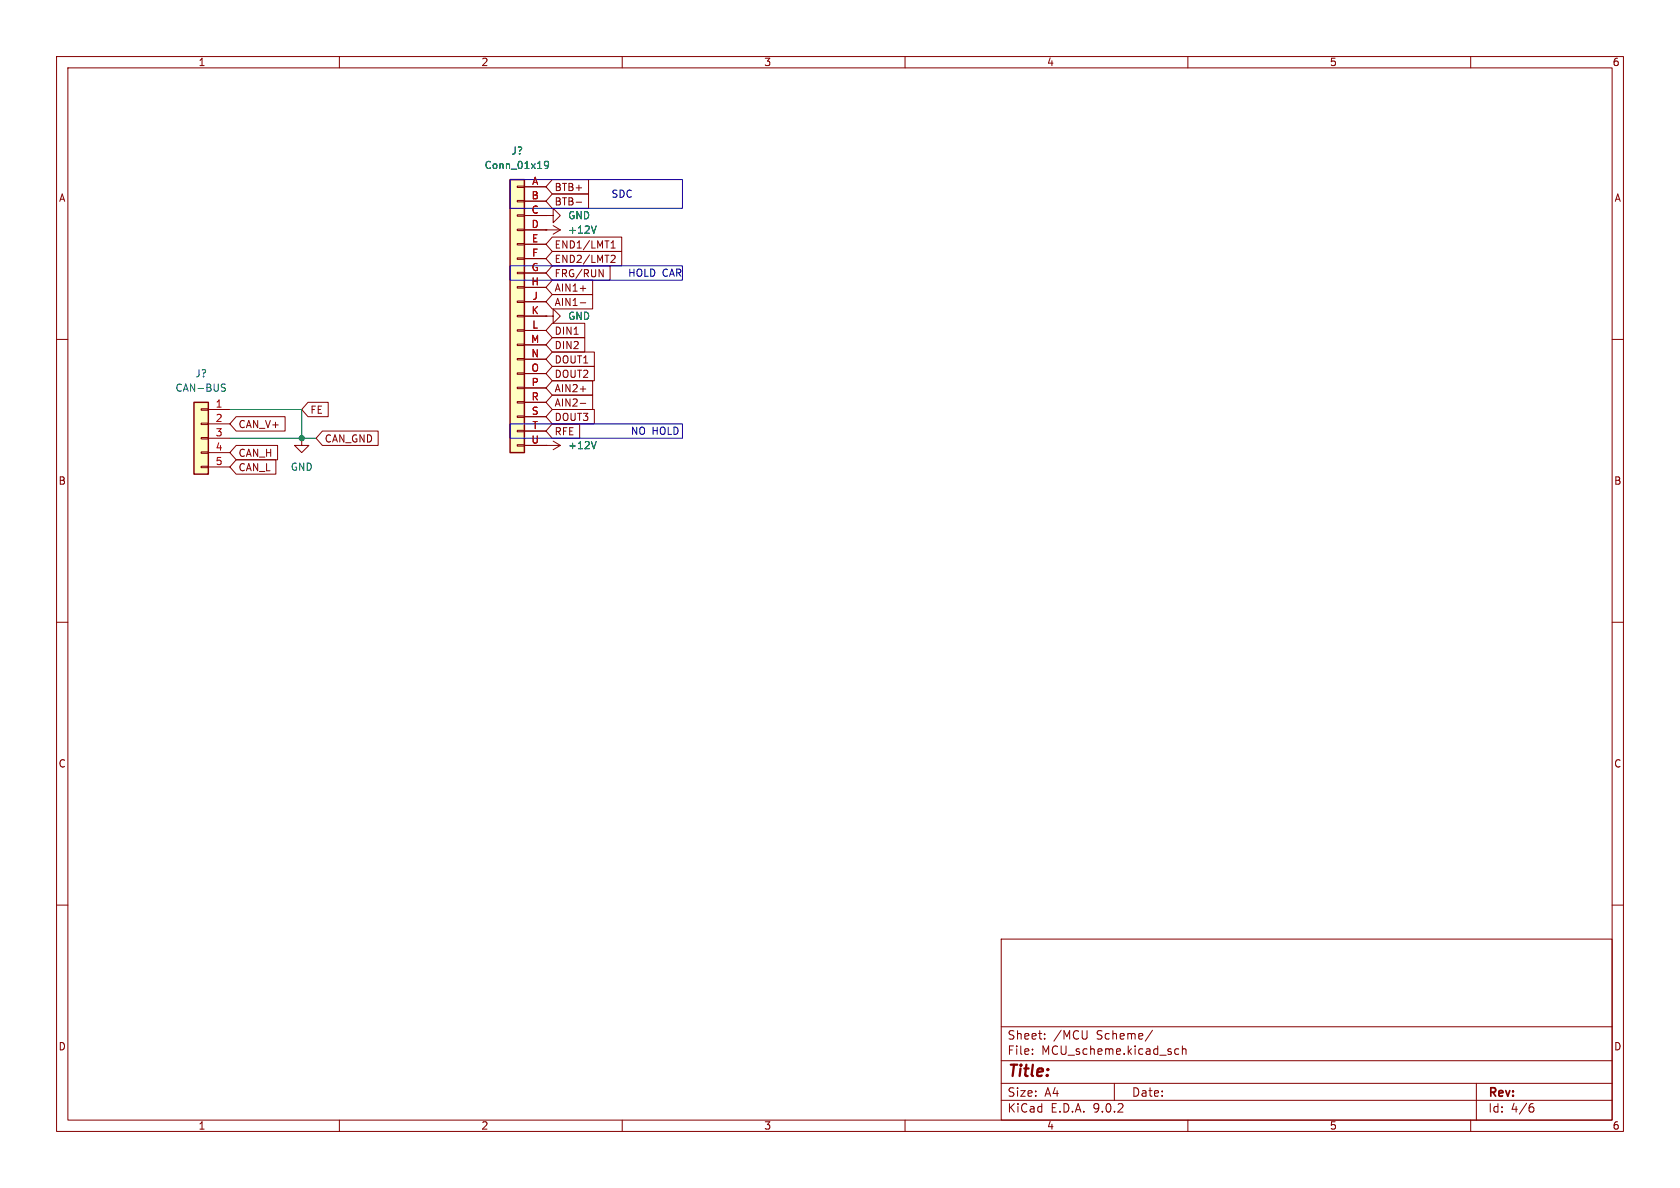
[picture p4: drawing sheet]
<svg xmlns="http://www.w3.org/2000/svg" width="297mm" height="210mm" viewBox="0 0 297 210" stroke-linecap="round" stroke-linejoin="round" font-family="sans-serif">
<g fill="none" stroke="#840000" stroke-width=".18">
<path d="M10 10h277v190h-277zM12 12h273v186h-273zM60 10v2M110 10v2M160 10v2M210 10v2M260 10v2M10 60h2M285 60h2M10 110h2M285 110h2M10 160h2"/>
<path d="M177 166h108v32h-108zM285 160h2M60 198v2M110 198v2M160 198v2M177 194.5h108M177 191.5h108M177 187.5h108M177 181.5h108M182.5 186.3v.1M182.5 185.5v.1M184.7 183.6v.1"/>
<path d="M184.7 182.8v.1M192.2 182.2l-.1 1.4M197 191.5v3M203.7 182.1l-1.2 2M207.7 186.3l.3 .1 .4-.1M208.4 185.5l-.4-.1-.3 .1M209 185.5l.2-.1 .4 .1 .1 .9M209 184.9v1.5M210 198v2M260 198v2M261 191.5v6.5M270.6 195.7h.4l.2 .3-.1 .5-.5 .1"/>
<path d="M271 195.1l-.4 .1"/>
</g>
<path d="M34.3 71.1h2.5v12.7h-2.5z" fill="#ffffc2"/>
<path d="M34.3 71.1h2.5v12.7h-2.5z" fill="none" stroke="#840000" stroke-width=".25"/>
<g fill="none" stroke="#840000" stroke-width=".18">
<path d="M97.8 39.9l1.3 .7M96.5 55.9h1.3v-1.3l1.3 1.3-1.3 1.3v-1.3M96.5 55.9h.1M96.5 40.6h.1M96.5 40.6h2.6M99.1 40.6l-1.3 .8M35.6 72.3h1.2v.2h-1.2zM35.6 74.8h1.2v.3h-1.2zM35.6 77.3h1.2v.3h-1.2zM35.6 79.9h1.2v.2h-1.2zM36.8 72.4h3.8M36.8 74.9h3.8"/>
<path d="M36.8 77.5h3.8M53.3 77.5v1.2h1.3l-1.3 1.3-1.2-1.3h1.2M53.3 77.5h.1M96.5 78.7h.1M96.5 78.7h2.6M97.8 78l1.3 .7M99.1 78.7l-1.3 .8M35.6 82.4h1.2v.3h-1.2zM36.8 80h3.8M36.8 82.6h3.8"/>
</g>
<path d="M105.4 39.9l-.4 1.3M39.4 68.5l.3 .1 .2 .3-.3 .3h-.3M39.4 67.9l.5 .1M105.4 78l-.4 1.3" fill="none" stroke="#006464" stroke-width=".18"/>
<path d="M90.2 31.8h2.5v48.2h-2.5z" fill="#ffffc2"/>
<path d="M90.2 31.8h2.5v48.2h-2.5z" fill="none" stroke="#840000" stroke-width=".25"/>
<g fill="none" stroke="#840000" stroke-width=".18">
<path d="M91.4 32.9h1.3v.2h-1.3zM91.4 35.4h1.3v.3h-1.3zM91.4 38h1.3v.2h-1.3zM92.7 33h3.8M92.7 35.6h3.8M92.7 38.1h3.8M96.5 38.1h1.3v-1.3l1.3 1.3-1.3 1.3v-1.3M96.5 38.1h.1M97.6 34.3h6.4v2.5h-6.4l-1.1-1.2zM97.6 31.7h6.4v2.6h-6.4l-1.1-1.3zM101.9 35.7h.9M91.4 40.5h1.3v.3h-1.3z"/>
<path d="M91.4 43.1h1.3v.2h-1.3zM91.4 45.6h1.3v.2h-1.3zM91.4 48.1h1.3v.3h-1.3zM91.4 50.7h1.3v.2h-1.3zM91.4 53.2h1.3v.3h-1.3zM91.4 55.8h1.3v.2h-1.3zM91.4 58.3h1.3v.2h-1.3zM92.7 40.6h3.8M92.7 43.2h3.8M92.7 45.7h3.8M92.7 48.3h3.8M92.7 50.8h3.8"/>
<path d="M92.7 53.3h3.8M92.7 55.9h3.8M92.7 58.4h3.8M96.5 40.6h.1M96.5 55.9h.1M97.6 41.9h12.3v2.6h-12.3l-1.1-1.3zM97.6 44.4h12.3v2.6h-12.3l-1.1-1.3zM97.6 47h10.3v2.5h-10.3l-1.1-1.2zM97.6 49.5h7.2v2.6h-7.2l-1.1-1.3zM97.6 57.1h5.8v2.6h-5.8l-1.1-1.3zM97.6 59.7h5.8v2.5h-5.8l-1.1-1.2zM97.6 52.1h7.2v2.5h-7.2l-1.1-1.3z"/>
<path d="M102.6 51h1M102.6 53.5h1M105.9 47.7l.7 1.2v-1.2M108 43.9h.8M108 42.9l.4-.3v1.3M108.2 45.1l.4 .1 .2 .3-.8 .9h.8M41.8 78.7h7.3v2.6h-7.3l-1.2-1.3zM41.8 73.7h8.6v2.5h-8.6l-1.2-1.3zM54.5 71.1h3.5v2.6h-3.5l-1.2-1.3zM57 76.2h9.9v2.5h-9.9l-1.1-1.2zM91.4 60.8h1.3v.3h-1.3zM91.4 63.4h1.3v.2h-1.3z"/>
<path d="M91.4 65.9h1.3v.3h-1.3zM91.4 68.5h1.3v.2h-1.3zM91.4 71h1.3v.2h-1.3zM91.4 73.5h1.3v.3h-1.3zM91.4 76.1h1.3v.2h-1.3zM91.4 78.6h1.3v.3h-1.3zM92.7 61h3.8M92.7 63.5h3.8M92.7 66h3.8M92.7 68.6h3.8M92.7 71.1h3.8M92.7 73.7h3.8"/>
<path d="M92.7 76.2h3.8M92.7 78.7h3.8M96.5 78.7h.1M97.6 62.2h7.5v2.6h-7.5l-1.1-1.3zM97.6 64.8h7.5v2.5h-7.5l-1.1-1.3zM97.6 69.8h7.2v2.6h-7.2l-1.1-1.3zM97.6 67.3h7.2v2.6h-7.2l-1.1-1.3zM97.6 72.4h7.5v2.5h-7.5l-1.1-1.2zM97.6 74.9h4.9v2.6h-4.9l-1.1-1.3zM102.6 71.3h1M102.6 68.8h1M41.8 81.3h7v2.5h-7l-1.2-1.2z"/>
</g>
<path d="M97 29.1l-.3 .2h-.2l-.3-.2 .2-.5 .3-.1 .2 .1a.84 .84 0 0 1-.3 1.2h-.2M105.4 39.9l-.4 1.3M105.4 78l-.4 1.3" fill="none" stroke="#006464" stroke-width=".18"/>
<path d="M40.6 77.5h15.3M40.6 72.4h12.7v5.1" fill="none" stroke="#009600" stroke-width=".18"/>
<path d="M90.2 31.8h30.4v5h-30.4zM90.2 47h30.4v2.5h-30.4zM90.2 74.9h30.4v2.6h-30.4z" fill="none" stroke="#0000c2" stroke-width=".18"/>
<circle cx="53.3" cy="77.5" r=".46" fill="#009600" stroke="#009600" stroke-width=".18"/>
<text font-size="2.8" fill="#840000" x="178" y="190.9">Title:</text>
<g font-size="2.1" fill="#840000">
<text x="178" y="184">Sheet:</text>
<text x="186.2" y="184">/MCU</text>
<text x="193.9" y="184">Scheme/</text>
<text x="178" y="186.7">File:</text>
<text x="184.1" y="186.7">MCU_scheme.kicad_sch</text>
<text x="178" y="196.9">KiCad</text>
<text x="178" y="194.1">Size:</text>
<text x="184.7" y="194.1">A4</text>
<text x="185.7" y="196.9">E.D.A.</text>
<text x="193.3" y="196.9">9.0.2</text>
<text x="200" y="194.1">Date:</text>
<text x="263" y="194.3">Rev:</text>
<text x="263" y="196.9">Id:</text>
<text x="267.1" y="196.9">4/6</text>
</g>
<g font-size="1.8" fill="#840000">
<text x="35" y="11.9">1</text>
<text x="85" y="11.9">2</text>
<text x="135" y="11.9">3</text>
<text x="185" y="11.9">4</text>
<text x="235" y="11.9">5</text>
<text x="285" y="11.9">6</text>
<text x="10.3" y="35.9">A</text>
<text x="97.9" y="34">BTB+</text>
<text x="285.3" y="35.9">A</text>
<text x="97.9" y="36.5">BTB-</text>
<text x="97.9" y="44.1">END1/LMT1</text>
<text x="97.9" y="46.7">END2/LMT2</text>
<text x="97.9" y="49.2">FRG/RUN</text>
<text x="97.9" y="51.8">AIN1+</text>
<text x="97.9" y="59.4">DIN1</text>
<text x="97.9" y="54.3">AIN1-</text>
<text x="97.9" y="64.5">DOUT1</text>
<text x="97.9" y="61.9">DIN2</text>
<text x="97.9" y="67">DOUT2</text>
<text x="97.9" y="69.5">AIN2+</text>
<text x="42.1" y="75.9">CAN_V+</text>
<text x="54.8" y="73.3">FE</text>
<text x="97.9" y="72.1">AIN2-</text>
<text x="97.9" y="74.6">DOUT3</text>
<text x="97.9" y="77.2">RFE</text>
<text x="42.1" y="81">CAN_H</text>
<text x="42.1" y="83.5">CAN_L</text>
<text x="57.3" y="78.4">CAN_GND</text>
<text x="10.3" y="85.9">B</text>
<text x="285.3" y="85.9">B</text>
<text x="10.3" y="135.9">C</text>
<text x="285.3" y="135.9">C</text>
<text x="10.3" y="185.9">D</text>
<text x="285.3" y="185.9">D</text>
<text x="35" y="199.9">1</text>
<text x="85" y="199.9">2</text>
<text x="135" y="199.9">3</text>
<text x="185" y="199.9">4</text>
<text x="235" y="199.9">5</text>
<text x="285" y="199.9">6</text>
</g>
<g font-size="1.8" fill="#006464">
<text x="90.3" y="27.5">J?</text>
<text x="85.6" y="30.1">Conn_01x19</text>
<text x="100.3" y="39">GND</text>
<text x="100.3" y="41.5">+12V</text>
<text x="100.3" y="56.7">GND</text>
<text x="30.9" y="69.4">CAN-BUS</text>
<text x="34.4" y="66.9">J?</text>
<text x="51.3" y="83.4">GND</text>
<text x="100.3" y="79.6">+12V</text>
</g>
<g font-size="1.8" fill="#a90000">
<text x="93.9" y="35.3">B</text>
<text x="94" y="32.8">A</text>
<text x="93.9" y="37.8">C</text>
<text x="93.9" y="40.4">D</text>
<text x="93.9" y="42.9">E</text>
<text x="94" y="45.5">F</text>
<text x="93.8" y="50.5">H</text>
<text x="93.9" y="48">G</text>
<text x="94" y="53.1">J</text>
<text x="93.9" y="55.6">K</text>
<text x="94" y="58.2">L</text>
<text x="93.8" y="60.7">M</text>
<text x="93.8" y="63.2">N</text>
<text x="93.8" y="65.8">O</text>
<text x="93.9" y="68.3">P</text>
<text x="93.9" y="70.9">R</text>
<text x="38" y="72.1">1</text>
<text x="38" y="74.7">2</text>
<text x="38" y="77.2">3</text>
<text x="93.9" y="73.4">S</text>
<text x="94" y="75.9">T</text>
<text x="38" y="79.8">4</text>
<text x="38" y="82.3">5</text>
<text x="93.8" y="78.5">U</text>
</g>
<g font-size="1.8" fill="#0000c2">
<text x="108" y="35.2">SDC</text>
<text x="110.9" y="49.1">HOLD CAR</text>
<text x="111.4" y="77.1">NO HOLD</text>
</g>
</svg>
